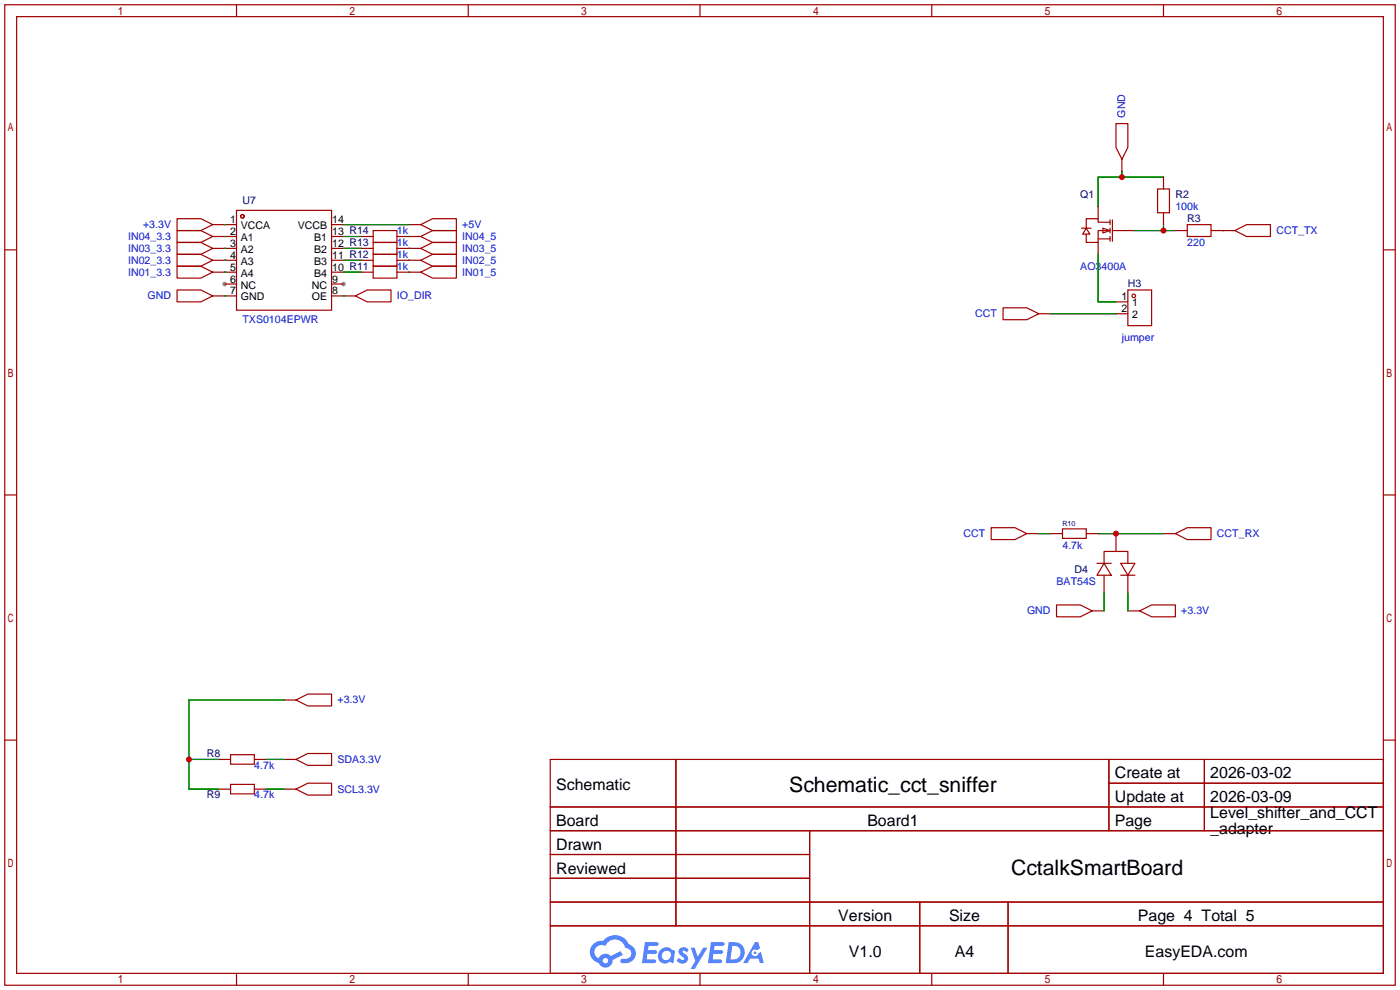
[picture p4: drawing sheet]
<svg xmlns="http://www.w3.org/2000/svg" width="299mm" height="212mm" viewBox="0 0 299 212" stroke-linecap="round" stroke-linejoin="round" font-family="sans-serif">
<g fill="#999">
<circle cx="48" cy="60.7" r=".51"/>
<circle cx="73.4" cy="60.7" r=".51"/>
</g>
<g fill="none" stroke="#a10000" stroke-width=".25">
<path d="M1 1h297.2v209.6h-297.2zM3.6 3.6h292.1v204.4h-292.1zM50.5 1v2.6M100.1 1v2.6M149.6 1v2.6M199.1 1v2.6M248.7 1v2.6M1 53.4h2.6M295.7 53.4h2.5M1 105.8h2.6M295.7 105.8h2.5M1 158.2h2.6"/>
<path d="M295.7 158.2h2.5M117.6 162.3h178.1v45.7h-178.1zM117.6 172.5h178.1M117.6 177.5h178.1M144.5 162.3v35.6M173 177.5v30.5M237 162.3v15.2M237 167.4h58.7M257.4 162.3v15.2M117.6 182.6h55.4M117.6 192.8h178.1M117.6 187.7h55.4"/>
<path d="M117.6 197.9h178.1M196.6 192.8v15.2M215.4 192.8v15.2M50.5 208v2.6M100.1 208v2.6M149.6 208v2.6M199.1 208v2.6M248.7 208v2.6"/>
</g>
<g fill="#5487ff">
<path d="M145.3 202.7a1.3 1.3 0 0 1 1.9 .3l-.4 .6a.54 .54 0 0 0-.9-.2l.1 .2a1.34 1.34 0 0 1 .9 1.8 1.47 1.47 0 0 1-2.3-.1l.5-.6 .8 .5a.31 .31 0 0 0 .4-.3 .31 .31 0 0 0-.3-.4 1.12 1.12 0 0 1-.7-1.8z"/>
<path d="M147.6 202.5h.9l.6 2 1.2-2h.9l-2.7 4.6h-.9l1-1.7z"/>
<path d="M137.8 201.4h1.7a1.31 1.31 0 0 1 1.2 .2 .4 .4 0 0 1-.3 .5l-1.8 .1-.1 .9h1.6a.4 .4 0 0 1 .4 .4 .4 .4 0 0 1-.5 .4h-1.6l-.2 1.2h1.4a.46 .46 0 0 1 .5 0 .46 .46 0 0 1 .1 .5l-.4 .2h-2.6z"/>
<path d="M151.9 201.4h1.7a1.32 1.32 0 0 1 1.2 .2 .39 .39 0 0 1-.3 .5l-1.8 .1-.1 .9h1.6a.4 .4 0 0 1 .4 .4 .4 .4 0 0 1-.4 .4h-1.7l-.2 1.2h1.4a.46 .46 0 0 1 .5 0 .46 .46 0 0 1 .1 .5l-.4 .2h-2.6z"/>
<path d="M161.3 201.4h.8l.3 1.3-.6 .4a.75 .75 0 0 0-1.1 .3 .75 .75 0 0 0 .5 1 .75 .75 0 0 0 .9-.7l.5-.2 .6 2.3h-.8l-.3-.9h-1.8l-.5 .9h-1z"/>
<path d="M155.7 201.4l-.6 4.4h1.5a2.27 2.27 0 0 0 2.6-2.2 2.27 2.27 0 0 0-2.7-2.2zM156.5 202.1a1.5 1.5 0 0 1 1.8 1.6 1.5 1.5 0 0 1-1.9 1.4h-.3z"/>
<path d="M141.2 203a1.6 1.6 0 0 0-.3 2.3 1.6 1.6 0 0 0 2.3 .2l.7 .3 .3-2.4-.1-.3-.5-.1a1.58 1.58 0 0 0-2.4 0zM141.8 203.5a.98 .98 0 0 1 1.6 .4 .98 .98 0 0 1-1.1 1.3 .94 .94 0 0 1-.9-.7 .94 .94 0 0 1 .4-1z"/>
<path d="M126.8 201.8a2.37 2.37 0 0 0 1.1 4 1.54 1.54 0 0 0 1.8 1 1.54 1.54 0 0 0 1.2-1.6l2.2-1.1-.5-.8-2 1a1.57 1.57 0 0 0-2.7 .5 1.5 1.5 0 0 1-.7-2.1 1.5 1.5 0 0 1 2.2-.5 2.23 2.23 0 0 1 2.3-1.4 2.23 2.23 0 0 1 2 1.8 1.16 1.16 0 0 1 1.2 1.1 1.16 1.16 0 0 1-1.1 1.2h-.7a.47 .47 0 0 0-.5 .4 .47 .47 0 0 0 .4 .5 2.17 2.17 0 0 0 2.5-.9 2.17 2.17 0 0 0-.3-2.7l-.8-.4a3.2 3.2 0 0 0-5.5-.7l-1.1 .1zM128.8 205.3a.6 .6 0 0 1 1.2 0 .6 .6 0 0 1-1.2 0z"/>
<circle cx="161.4" cy="203.6" r=".28"/>
</g>
<g fill="none" stroke="#008700" stroke-width=".25">
<path d="M239.8 36.6v1.2M248.7 37.8h-14v6.4M48 55.6h.1M48 50.5h.1M48 58.2h.1M48 53.1h.1M48 48h.1M73.4 48h14M73.4 58.2h3.8M73.4 55.6h3.8M73.4 53.1h3.8M73.4 50.5h3.8"/>
<path d="M87.4 50.5h.1M87.4 55.6h.1M87.4 53.1h.1M87.4 58.2h.1M234.7 54.4v10.1h3.8M242.3 49.3h8.9M248.7 48v1.3M261.4 49.3h.1M48 63.2h.1M73.4 63.2h.1M224.5 67.1h14M222 114h2.5"/>
<path d="M234.7 114h14M236 126.7v3.9M241 126.7v3.9M60.7 149.6h-20.3v19.1h6.3M40.4 162.3h6.3M56.9 168.7h3.8M56.9 162.3h3.8"/>
</g>
<g fill="none" stroke="#a10000" stroke-width=".25">
<path d="M238.5 26.4h2.5v5.1l-1.2 2.5-1.3-2.5zM239.8 34v2.6M248.7 37.8v2.6M37.8 54.4h5.1l2.6 1.2-2.6 1.3h-5.1zM37.8 49.3h5.1l2.6 1.2-2.6 1.3h-5.1zM37.8 56.9h5.1l2.6 1.3-2.6 1.2h-5.1zM37.8 51.8h5.1l2.6 1.3-2.6 1.3h-5.1zM37.8 46.7h5.1l2.6 1.3-2.6 1.3h-5.1zM45.5 55.6h5M45.5 50.5h5M45.5 58.2h5M45.5 53.1h5"/>
<path d="M45.5 48h5M50.5 45h20.4v21.3h-20.4zM70.9 55.6h2.5M70.9 50.5h2.5M70.9 58.2h2.5M70.9 53.1h2.5M70.9 48h2.5M77.2 55.6h2.6M77.2 50.5h2.6M77.2 58.2h2.6M77.2 53.1h2.6M79.8 56.9h5v2.5h-5z"/>
<path d="M79.8 54.4h5v2.5h-5zM79.8 51.8h5v2.6h-5zM79.8 49.3h5v2.5h-5zM84.8 55.6h5.1M84.8 50.5h5.1M84.8 58.2h5.1M84.8 53.1h5.1M87.4 48h2.5M89.9 50.5l2.6-1.2h5v2.5h-5zM89.9 55.6l2.6-1.2h5v2.5h-5zM89.9 53.1l2.6-1.3h5v2.6h-5zM89.9 58.2l2.6-1.3h5v2.5h-5z"/>
<path d="M89.9 48l2.6-1.3h5v2.6h-5zM231.1 48.8h2.1M232.2 48.8l.7 1.2h-1.5zM234.7 44.2v2.5M234.7 51.8v2.6M234.7 51.1h2.5M235.7 48.8l1.5 .5-1.5 .5zM237.2 49.3h-2.5v2.5h-2.5v-1.8M237.2 47.5h-2.5v-.8h-2.5v2.1M237.2 47v1M237.2 48.8v1M237.2 50.5v1.1"/>
<path d="M237.7 49.3h4.6M237.7 47v4.6M247.4 40.4h2.5v5.1h-2.5zM248.7 45.5v2.5M251.2 49.3h2.5M253.7 48h5.1v2.5h-5.1zM258.8 49.3h5.1M263.9 49.3l2.5-1.3h5.1v2.5h-5.1zM37.8 62h5.1l2.6 1.2-2.6 1.3h-5.1zM45.5 63.2h5M48 60.7h2.5M70.9 63.2h5"/>
<path d="M70.9 60.7h2.5M75.9 63.2l2.6-1.2h5.1v2.5h-5.1zM214.4 65.8h5.1l2.5 1.3-2.5 1.2h-5.1zM222 67.1h2.5M238.5 64.5h2.5M238.5 67.1h2.5M241 62h5.1v7.6h-5.1zM211.8 112.8h5.1l2.6 1.2-2.6 1.3h-5.1zM219.5 114h2.5M224.5 114h2.6M227.1 113h5.1v2.1h-5.1zM232.2 114h2.5"/>
<path d="M238.5 114v3.9M248.7 114h2.5M251.2 114l2.5-1.2h5.1v2.5h-5.1zM225.8 129.3h5.1l2.5 1.3-2.5 1.2h-5.1zM233.4 130.6h2.6M234.4 120.4h3.1M236 120.4v-2.5h5v2.5M236 120.4l1.5 2.5h-3.1zM236 122.9v3.8M239.5 120.4h3.1l-1.6 2.5zM239.5 122.9h3.1M241 122.9v3.8"/>
<path d="M241 130.6h2.6M243.6 130.6l2.5-1.3h5.1v2.5h-5.1zM60.7 149.6h2.5M63.2 149.6l2.6-1.3h5.1v2.6h-5.1zM46.7 168.7h2.6M46.7 162.3h2.6M49.3 167.6h5.1v2.1h-5.1zM49.3 161.3h5.1v2h-5.1zM54.4 168.7h2.5M54.4 162.3h2.5M60.7 168.7h2.5M60.7 162.3h2.5"/>
<path d="M63.2 168.7l2.6-1.3h5.1v2.5h-5.1zM63.2 162.3l2.6-1.3h5.1v2.6h-5.1z"/>
<circle cx="51.8" cy="46.2" r=".38"/>
<circle cx="242.3" cy="63.2" r=".38"/>
</g>
<g fill="#c00">
<circle cx="239.8" cy="37.8" r=".63"/>
<circle cx="248.7" cy="49.3" r=".63"/>
<circle cx="40.4" cy="162.3" r=".63"/>
<circle cx="238.5" cy="114" r=".63"/>
</g>
<g font-size="4.5">
<text x="168.7" y="169.2">Schematic_cct_sniffer</text>
<text x="216.1" y="187">CctalkSmartBoard</text>
</g>
<g font-size="3.4">
<text x="238.3" y="166.4">Create at</text>
<text x="258.7" y="166.4">2026-03-02</text>
<text x="118.9" y="168.9">Schematic</text>
<text x="238.3" y="171.4">Update at</text>
<text x="258.7" y="171.4">2026-03-09</text>
<text x="118.9" y="176.5">Board</text>
<text x="185.4" y="176.5">Board1</text>
<text x="238.3" y="176.5">Page</text>
<text x="258.7" y="174.8">Level_shifter_and_CCT</text>
<text x="258.7" y="178.2">_adapter</text>
<text x="118.9" y="181.6">Drawn</text>
<text x="118.9" y="186.7">Reviewed</text>
<text x="179.2" y="196.8">Version</text>
<text x="202.8" y="196.8">Size</text>
<text x="243.2" y="196.8">Page 4 Total 5</text>
<text x="181.4" y="204.5">V1.0</text>
<text x="204.1" y="204.5">A4</text>
<text x="244.7" y="204.5">EasyEDA.com</text>
</g>
<g font-size="2.3" fill="#00f">
<text x="240.5" y="25.1" transform="rotate(-90 240.5 25.1)">GND</text>
<text x="251.2" y="44.9">100k</text>
<text x="27.4" y="51.3">IN04_3.3</text>
<text x="27.4" y="53.8">IN03_3.3</text>
<text x="30.6" y="48.7">+3.3V</text>
<text x="84.8" y="52.5">1k</text>
<text x="84.8" y="50">1k</text>
<text x="98.8" y="51.3">IN04_5</text>
<text x="98.8" y="53.8">IN03_5</text>
<text x="98.8" y="48.7">+5V</text>
<text x="253.7" y="52.5">220</text>
<text x="272.8" y="50">CCT_TX</text>
<text x="27.4" y="56.4">IN02_3.3</text>
<text x="27.4" y="58.9">IN01_3.3</text>
<text x="84.8" y="57.6">1k</text>
<text x="84.8" y="55.1">1k</text>
<text x="98.8" y="56.4">IN02_5</text>
<text x="98.8" y="58.9">IN01_5</text>
<text x="230.9" y="57.6">AO3400A</text>
<text x="31.5" y="64">GND</text>
<text x="84.8" y="64">IO_DIR</text>
<text x="51.8" y="69.1">TXS0104EPWR</text>
<text x="208.4" y="67.8">CCT</text>
<text x="239.8" y="72.9">jumper</text>
<text x="205.9" y="114.8">CCT</text>
<text x="227.1" y="117.3">4.7k</text>
<text x="260.1" y="114.8">CCT_RX</text>
<text x="225.8" y="124.9">BAT54S</text>
<text x="219.5" y="131.3">GND</text>
<text x="252.5" y="131.3">+3.3V</text>
<text x="72.1" y="150.3">+3.3V</text>
<text x="54.4" y="164.3">4.7k</text>
<text x="72.1" y="163">SDA3.3V</text>
<text x="54.4" y="170.7">4.7k</text>
<text x="72.1" y="169.4">SCL3.3V</text>
</g>
<g font-size="2.3">
<text x="49.2" y="47.7">1</text>
<text x="71" y="47.7">14</text>
<text x="49.2" y="50.2">2</text>
<text x="49.2" y="52.8">3</text>
<text x="51.5" y="49">VCCA</text>
<text x="51.5" y="51.5">A1</text>
<text x="63.6" y="49">VCCB</text>
<text x="67.2" y="51.5">B1</text>
<text x="71" y="52.8">12 R13</text>
<text x="71" y="50.2">13 R14</text>
<text x="49.2" y="55.3">4</text>
<text x="49.2" y="57.9">5</text>
<text x="51.5" y="54">A2</text>
<text x="51.5" y="56.6">A3</text>
<text x="51.5" y="59.1">A4</text>
<text x="67.2" y="59.1">B4</text>
<text x="67.2" y="56.6">B3</text>
<text x="67.2" y="54">B2</text>
<text x="71" y="57.9">10 R11</text>
<text x="71" y="55.3">11 R12</text>
<text x="49.2" y="60.4">6</text>
<text x="49.2" y="62.9">7</text>
<text x="51.5" y="61.7">NC</text>
<text x="51.5" y="64.2">GND</text>
<text x="66.7" y="64.2">OE</text>
<text x="66.7" y="61.7">NC</text>
<text x="71" y="62.9">8</text>
<text x="71" y="60.4">9</text>
<text x="239.7" y="64.2">1</text>
<text x="242" y="65.5">1</text>
<text x="239.7" y="66.7">2</text>
<text x="242" y="68">2</text>
</g>
<g font-size="2.3" fill="#000080">
<text x="51.8" y="43.7">U7</text>
<text x="230.9" y="42.4">Q1</text>
<text x="251.2" y="42.4">R2</text>
<text x="253.7" y="47.5">R3</text>
<text x="241" y="61.4">H3</text>
<text x="229.6" y="122.4">D4</text>
<text x="44.2" y="161.8">R8</text>
<text x="44.2" y="170.7">R9</text>
</g>
<text font-size="1.5" fill="#000080" x="227.1" y="112.4">R10</text>
</svg>
